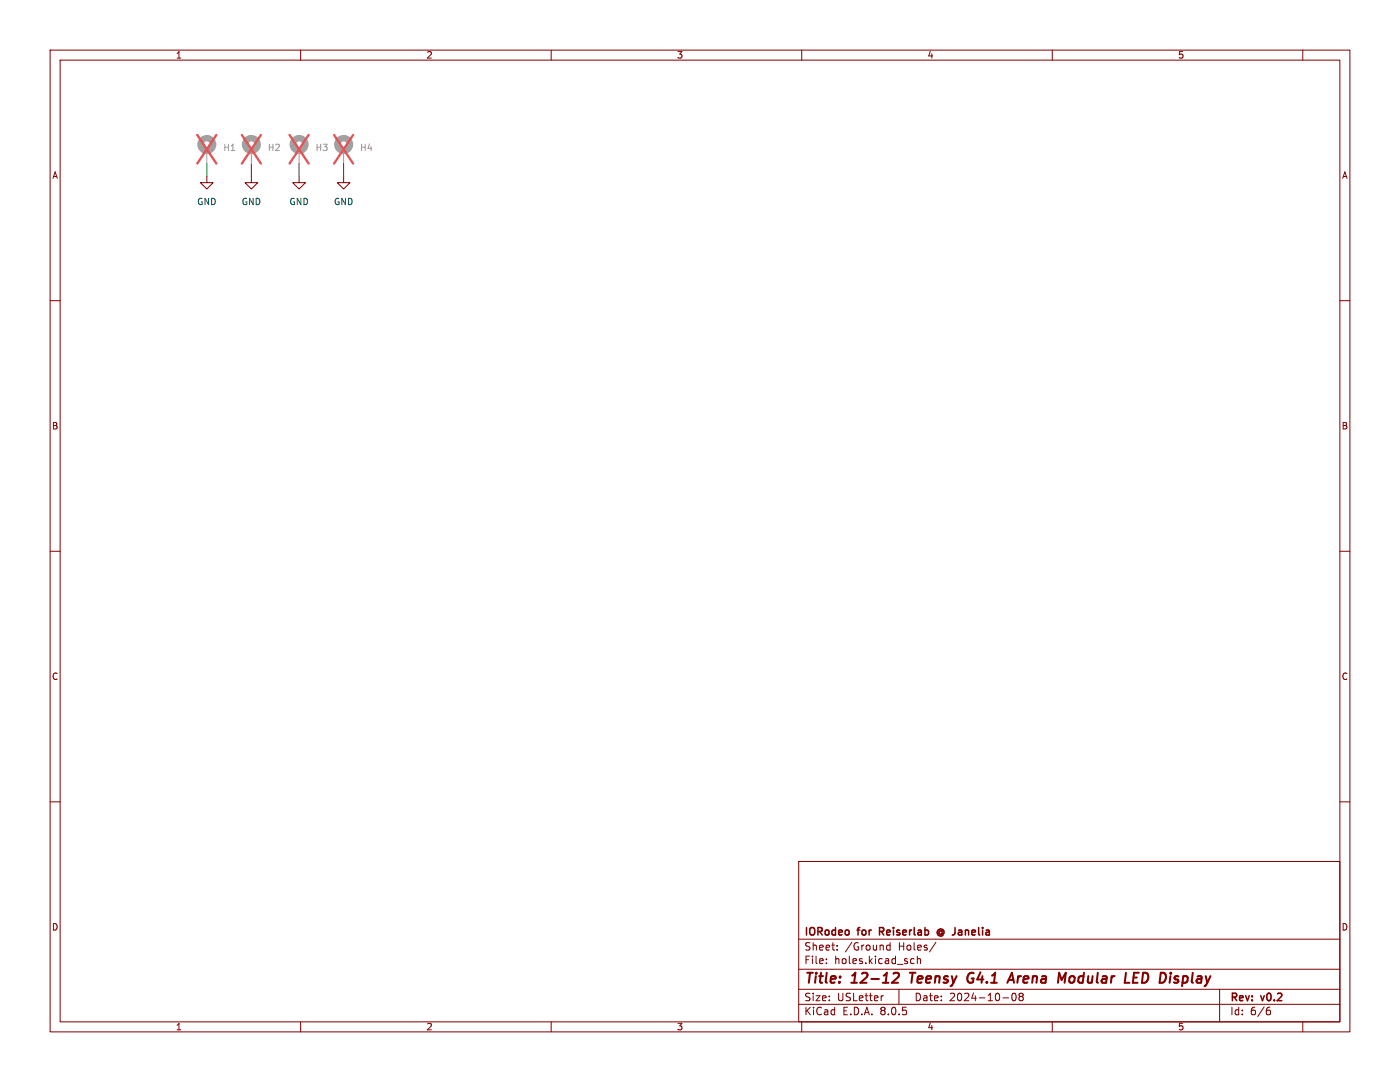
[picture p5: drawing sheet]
(kicad_sch
 (version 20231120)
 (generator "eeschema")
 (generator_version "8.0")
 (paper "USLetter")
 (title_block
  (title "12-12 Teensy G4.1 Arena Modular LED Display")
  (date "2024-10-08")
  (rev "v0.2")
  (company "IORodeo for Reiserlab @ Janelia"))
 (lib_symbols
  (symbol "Mechanical:MountingHole_Pad"
   (pin_numbers hide)
   (pin_names
    (offset 1.016) hide) (exclude_from_sim no) (in_bom yes) (on_board yes)
   (property "Reference" "H" (at 0 6.35 0) (effects (font (size 1.27 1.27))))
   (property "Value" "MountingHole_Pad" (at 0 4.445 0) (effects (font (size 1.27 1.27))))
   (property "Footprint" "" (at 0 0 0) (effects (font (size 1.27 1.27)) (hide yes)))
   (property "Datasheet" "~" (at 0 0 0) (effects (font (size 1.27 1.27)) (hide yes)))
   (property "Description" "Mounting Hole with connection" (at 0 0 0) (effects (font (size 1.27 1.27)) (hide yes)))
   (symbol "MountingHole_Pad_0_1"
    (circle (center 0 1.27) (radius 1.27) (stroke (width 1.27) (type default)) (fill (type none))))
   (symbol "MountingHole_Pad_1_1"
    (pin input line (at 0 -2.54 90) (length 2.54) (name "1" (effects (font (size 1.27 1.27)))) (number "1" (effects (font (size 1.27 1.27)))))))
  (symbol "power:GND"
   (power)
   (pin_names
    (offset 0)) (exclude_from_sim no) (in_bom yes) (on_board yes)
   (property "Reference" "#PWR" (at 0 -6.35 0) (effects (font (size 1.27 1.27)) (hide yes)))
   (property "Value" "GND" (at 0 -3.81 0) (effects (font (size 1.27 1.27))))
   (property "Footprint" "" (at 0 0 0) (effects (font (size 1.27 1.27)) (hide yes)))
   (property "Datasheet" "" (at 0 0 0) (effects (font (size 1.27 1.27)) (hide yes)))
   (property "Description" "Power symbol creates a global label with name \"GND\" , ground" (at 0 0 0) (effects (font (size 1.27 1.27)) (hide yes)))
   (symbol "GND_0_1"
    (polyline (pts (xy 0 0) (xy 0 -1.27) (xy 1.27 -1.27) (xy 0 -2.54) (xy -1.27 -1.27) (xy 0 -1.27)) (stroke (width 0) (type default)) (fill (type none))))
   (symbol "GND_1_1"
    (pin power_in line (at 0 0 270) (length 0) hide (name "GND" (effects (font (size 1.27 1.27)))) (number "1" (effects (font (size 1.27 1.27))))))))
 (wire
  (pts (xy 41.275 32.639) (xy 41.275 35.179))
  (stroke (width 0) (type default)))
 (wire
  (pts (xy 59.69 32.639) (xy 59.69 35.179))
  (stroke (width 0) (type default)))
 (wire
  (pts (xy 68.58 32.639) (xy 68.58 35.179))
  (stroke (width 0) (type default)))
 (wire
  (pts (xy 50.165 32.639) (xy 50.165 35.179))
  (stroke (width 0) (type default)))
 (symbol
  (lib_id "power:GND")
  (at 68.58 35.179 0)
  (mirror y)
  (unit 1)
  (exclude_from_sim no)
  (in_bom yes)
  (on_board yes)
  (dnp no)
  (fields_autoplaced yes)
  (property "Reference" "#PWR011" (at 68.58 41.529 0) (effects (font (size 1.27 1.27)) (hide yes)))
  (property "Value" "GND" (at 68.58 40.259 0) (effects (font (size 1.27 1.27))))
  (property "Footprint" "" (at 68.58 35.179 0) (effects (font (size 1.27 1.27)) (hide yes)))
  (property "Datasheet" "" (at 68.58 35.179 0) (effects (font (size 1.27 1.27)) (hide yes)))
  (property "Description" "" (at 68.58 35.179 0) (effects (font (size 1.27 1.27)) (hide yes)))
  (pin "1"))
 (symbol
  (lib_id "Mechanical:MountingHole_Pad")
  (at 50.165 30.099 0)
  (unit 1)
  (exclude_from_sim no)
  (in_bom yes)
  (on_board yes)
  (dnp yes)
  (property "Reference" "H2" (at 53.34 29.464 0) (effects (font (size 1.27 1.27)) (justify left)))
  (property "Value" "MountingHole_Pad" (at 53.34 30.734 0) (effects (font (size 1.27 1.27)) (justify left) (hide yes)))
  (property "Footprint" "MountingHole:MountingHole_4.5mm_Pad" (at 50.165 30.099 0) (effects (font (size 1.27 1.27)) (hide yes)))
  (property "Datasheet" "~" (at 50.165 30.099 0) (effects (font (size 1.27 1.27)) (hide yes)))
  (property "Description" "" (at 50.165 30.099 0) (effects (font (size 1.27 1.27)) (hide yes)))
  (property "DigiKey PN" "" (at 50.165 30.099 0) (effects (font (size 1.27 1.27)) (hide yes)))
  (property "LCSC PN" "" (at 50.165 30.099 0) (effects (font (size 1.27 1.27)) (hide yes)))
  (property "MPN" "" (at 50.165 30.099 0) (effects (font (size 1.27 1.27)) (hide yes)))
  (pin "1"))
 (symbol
  (lib_id "power:GND")
  (at 50.165 35.179 0)
  (mirror y)
  (unit 1)
  (exclude_from_sim no)
  (in_bom yes)
  (on_board yes)
  (dnp no)
  (fields_autoplaced yes)
  (property "Reference" "#PWR09" (at 50.165 41.529 0) (effects (font (size 1.27 1.27)) (hide yes)))
  (property "Value" "GND" (at 50.165 40.259 0) (effects (font (size 1.27 1.27))))
  (property "Footprint" "" (at 50.165 35.179 0) (effects (font (size 1.27 1.27)) (hide yes)))
  (property "Datasheet" "" (at 50.165 35.179 0) (effects (font (size 1.27 1.27)) (hide yes)))
  (property "Description" "" (at 50.165 35.179 0) (effects (font (size 1.27 1.27)) (hide yes)))
  (pin "1"))
 (symbol
  (lib_id "power:GND")
  (at 41.275 35.179 0)
  (mirror y)
  (unit 1)
  (exclude_from_sim no)
  (in_bom yes)
  (on_board yes)
  (dnp no)
  (fields_autoplaced yes)
  (property "Reference" "#PWR08" (at 41.275 41.529 0) (effects (font (size 1.27 1.27)) (hide yes)))
  (property "Value" "GND" (at 41.275 40.259 0) (effects (font (size 1.27 1.27))))
  (property "Footprint" "" (at 41.275 35.179 0) (effects (font (size 1.27 1.27)) (hide yes)))
  (property "Datasheet" "" (at 41.275 35.179 0) (effects (font (size 1.27 1.27)) (hide yes)))
  (property "Description" "" (at 41.275 35.179 0) (effects (font (size 1.27 1.27)) (hide yes)))
  (pin "1"))
 (symbol
  (lib_id "Mechanical:MountingHole_Pad")
  (at 59.69 30.099 0)
  (unit 1)
  (exclude_from_sim no)
  (in_bom yes)
  (on_board yes)
  (dnp yes)
  (fields_autoplaced yes)
  (property "Reference" "H3" (at 62.865 29.464 0) (effects (font (size 1.27 1.27)) (justify left)))
  (property "Value" "MountingHole_Pad" (at 62.865 30.734 0) (effects (font (size 1.27 1.27)) (justify left) (hide yes)))
  (property "Footprint" "MountingHole:MountingHole_4.5mm_Pad" (at 59.69 30.099 0) (effects (font (size 1.27 1.27)) (hide yes)))
  (property "Datasheet" "~" (at 59.69 30.099 0) (effects (font (size 1.27 1.27)) (hide yes)))
  (property "Description" "" (at 59.69 30.099 0) (effects (font (size 1.27 1.27)) (hide yes)))
  (property "DigiKey PN" "" (at 59.69 30.099 0) (effects (font (size 1.27 1.27)) (hide yes)))
  (property "LCSC PN" "" (at 59.69 30.099 0) (effects (font (size 1.27 1.27)) (hide yes)))
  (property "MPN" "" (at 59.69 30.099 0) (effects (font (size 1.27 1.27)) (hide yes)))
  (pin "1"))
 (symbol
  (lib_id "Mechanical:MountingHole_Pad")
  (at 41.275 30.099 0)
  (unit 1)
  (exclude_from_sim no)
  (in_bom yes)
  (on_board yes)
  (dnp yes)
  (fields_autoplaced yes)
  (property "Reference" "H1" (at 44.45 29.464 0) (effects (font (size 1.27 1.27)) (justify left)))
  (property "Value" "MountingHole_Pad" (at 44.45 30.734 0) (effects (font (size 1.27 1.27)) (justify left) (hide yes)))
  (property "Footprint" "MountingHole:MountingHole_4.5mm_Pad" (at 41.275 30.099 0) (effects (font (size 1.27 1.27)) (hide yes)))
  (property "Datasheet" "~" (at 41.275 30.099 0) (effects (font (size 1.27 1.27)) (hide yes)))
  (property "Description" "" (at 41.275 30.099 0) (effects (font (size 1.27 1.27)) (hide yes)))
  (property "DigiKey PN" "" (at 41.275 30.099 0) (effects (font (size 1.27 1.27)) (hide yes)))
  (property "LCSC PN" "" (at 41.275 30.099 0) (effects (font (size 1.27 1.27)) (hide yes)))
  (property "MPN" "" (at 41.275 30.099 0) (effects (font (size 1.27 1.27)) (hide yes)))
  (pin "1"))
 (symbol
  (lib_id "power:GND")
  (at 59.69 35.179 0)
  (mirror y)
  (unit 1)
  (exclude_from_sim no)
  (in_bom yes)
  (on_board yes)
  (dnp no)
  (fields_autoplaced yes)
  (property "Reference" "#PWR010" (at 59.69 41.529 0) (effects (font (size 1.27 1.27)) (hide yes)))
  (property "Value" "GND" (at 59.69 40.259 0) (effects (font (size 1.27 1.27))))
  (property "Footprint" "" (at 59.69 35.179 0) (effects (font (size 1.27 1.27)) (hide yes)))
  (property "Datasheet" "" (at 59.69 35.179 0) (effects (font (size 1.27 1.27)) (hide yes)))
  (property "Description" "" (at 59.69 35.179 0) (effects (font (size 1.27 1.27)) (hide yes)))
  (pin "1"))
 (symbol
  (lib_id "Mechanical:MountingHole_Pad")
  (at 68.58 30.099 0)
  (unit 1)
  (exclude_from_sim no)
  (in_bom yes)
  (on_board yes)
  (dnp yes)
  (fields_autoplaced yes)
  (property "Reference" "H4" (at 71.755 29.464 0) (effects (font (size 1.27 1.27)) (justify left)))
  (property "Value" "MountingHole_Pad" (at 71.755 30.734 0) (effects (font (size 1.27 1.27)) (justify left) (hide yes)))
  (property "Footprint" "MountingHole:MountingHole_4.5mm_Pad" (at 68.58 30.099 0) (effects (font (size 1.27 1.27)) (hide yes)))
  (property "Datasheet" "~" (at 68.58 30.099 0) (effects (font (size 1.27 1.27)) (hide yes)))
  (property "Description" "" (at 68.58 30.099 0) (effects (font (size 1.27 1.27)) (hide yes)))
  (property "DigiKey PN" "" (at 68.58 30.099 0) (effects (font (size 1.27 1.27)) (hide yes)))
  (property "LCSC PN" "" (at 68.58 30.099 0) (effects (font (size 1.27 1.27)) (hide yes)))
  (property "MPN" "" (at 68.58 30.099 0) (effects (font (size 1.27 1.27)) (hide yes)))
  (pin "1")))
